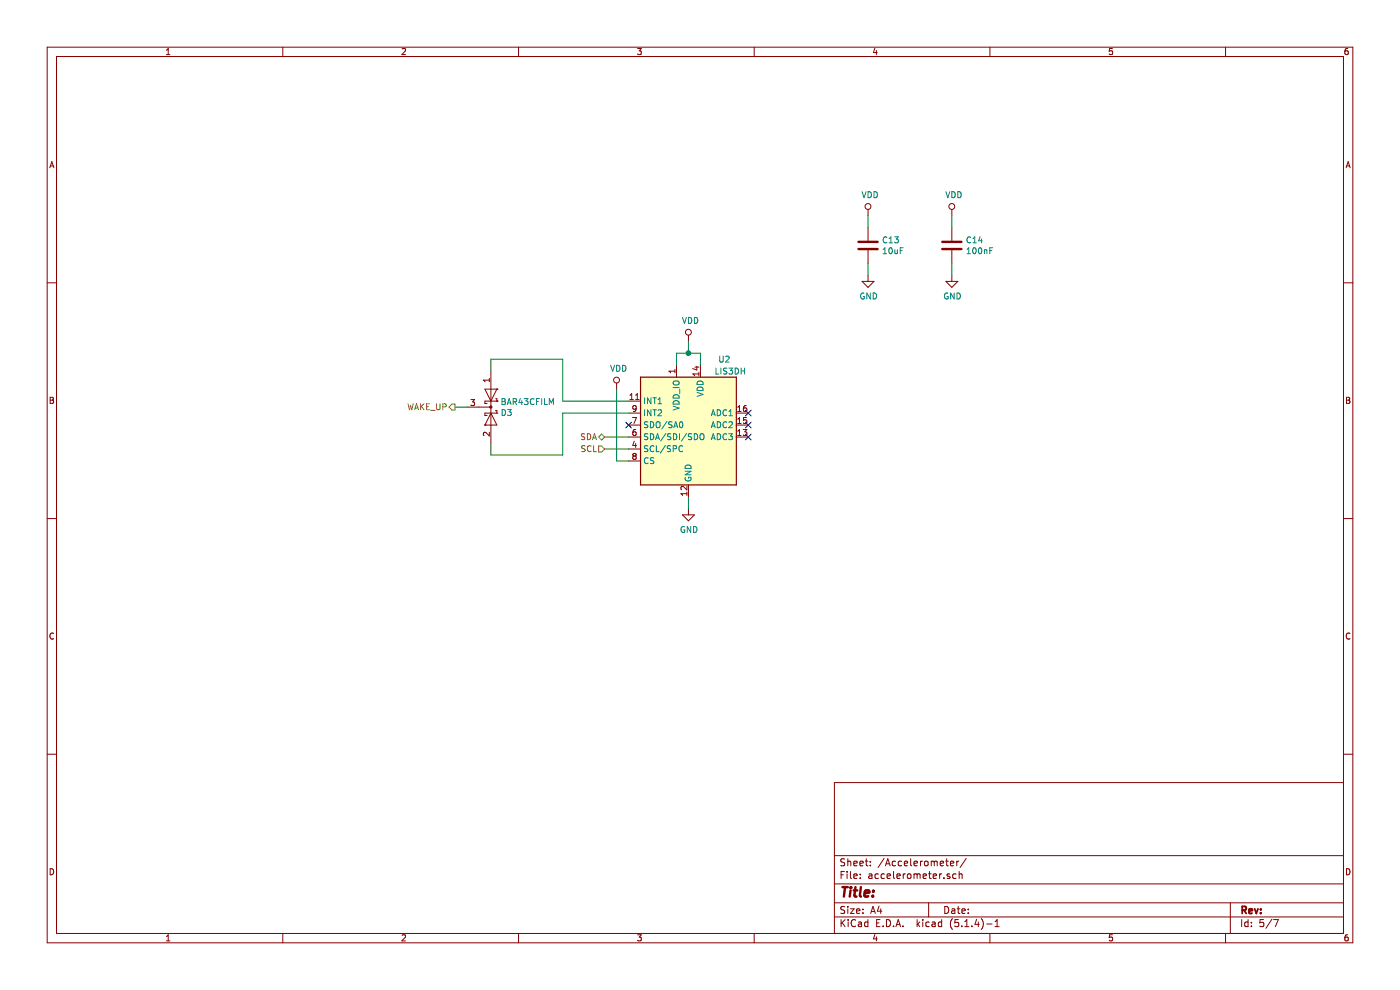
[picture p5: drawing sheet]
EESchema Schematic File Version 4
LIBS:PCB_CR2032-cache
EELAYER 30 0
EELAYER END
$Descr A4 11693 8268
encoding utf-8
Sheet 5 7
Title ""
Date ""
Rev ""
Comp ""
Comment1 ""
Comment2 ""
Comment3 ""
Comment4 ""
$EndDescr
Text HLabel 5050 3750 0    50   Input ~ 0
SCL
Text HLabel 5050 3650 0    50   BiDi ~ 0
SDA
Text HLabel 3800 3400 0    50   Output ~ 0
WAKE_UP
$Comp
L power:VDD #PWR028
U 1 1
P 5750 2850
F 0 "#PWR028" H 5750 2700 50  0001 C CNN
F 1 "VDD" H 5767 3023 50  0000 C CNN
F 2 "" H 5750 2850 50  0001 C CNN
F 3 "" H 5750 2850 50  0001 C CNN
	1    5750 2850
	1    0    0    -1  
$EndComp
$Comp
L power:GND #PWR027
U 1 1
P 5750 4250
F 0 "#PWR027" H 5750 4000 50  0001 C CNN
F 1 "GND" H 5755 4077 50  0000 C CNN
F 2 "" H 5750 4250 50  0001 C CNN
F 3 "" H 5750 4250 50  0001 C CNN
	1    5750 4250
	1    0    0    -1  
$EndComp
$Comp
L power:VDD #PWR026
U 1 1
P 5150 3250
F 0 "#PWR026" H 5150 3100 50  0001 C CNN
F 1 "VDD" H 5167 3423 50  0000 C CNN
F 2 "" H 5150 3250 50  0001 C CNN
F 3 "" H 5150 3250 50  0001 C CNN
	1    5150 3250
	1    0    0    -1  
$EndComp
Wire Wire Line
	5250 3650 5050 3650
Wire Wire Line
	5250 3750 5050 3750
$Comp
L Device:C C?
U 1 1
P 7950 2050
AR Path="/5DC1DE5A/5DCB76AC" Ref="C?"  Part="1" 
AR Path="/5DC486A4/5DCB76AC" Ref="C14"  Part="1" 
F 0 "C14" H 8065 2096 50  0000 L CNN
F 1 "100nF" H 8065 2005 50  0000 L CNN
F 2 "Capacitor_SMD:C_0603_1608Metric_Pad1.05x0.95mm_HandSolder" H 7988 1900 50  0001 C CNN
F 3 "~" H 7950 2050 50  0001 C CNN
F 4 "" H 7950 2050 50  0001 C CNN "Make"
F 5 "" H 7950 2050 50  0001 C CNN "Mouser"
F 6 "" H 7950 2050 50  0001 C CNN "Part"
F 7 "CC0603KRX7R9BB104" H 7950 2050 50  0001 C CNN "jlcpcb"
F 8 "C14663" H 7950 2050 50  0001 C CNN "LCSC"
	1    7950 2050
	1    0    0    -1  
$EndComp
$Comp
L Device:C C?
U 1 1
P 7250 2050
AR Path="/5DC1DE5A/5DCB76B5" Ref="C?"  Part="1" 
AR Path="/5DC486A4/5DCB76B5" Ref="C13"  Part="1" 
F 0 "C13" H 7365 2096 50  0000 L CNN
F 1 "10uF" H 7365 2005 50  0000 L CNN
F 2 "Capacitor_SMD:C_0805_2012Metric_Pad1.15x1.40mm_HandSolder" H 7288 1900 50  0001 C CNN
F 3 "~" H 7250 2050 50  0001 C CNN
F 4 "" H 7250 2050 50  0001 C CNN "Make"
F 5 "" H 7250 2050 50  0001 C CNN "Part"
F 6 "" H 7250 2050 50  0001 C CNN "Mouser"
F 7 "CL21A106KAYNNNE" H 7250 2050 50  0001 C CNN "jlcpcb"
F 8 "C15850" H 7250 2050 50  0001 C CNN "LCSC"
	1    7250 2050
	1    0    0    -1  
$EndComp
$Comp
L power:GND #PWR?
U 1 1
P 7950 2300
AR Path="/5DC1DE5A/5DCB76BB" Ref="#PWR?"  Part="1" 
AR Path="/5DC486A4/5DCB76BB" Ref="#PWR032"  Part="1" 
F 0 "#PWR032" H 7950 2050 50  0001 C CNN
F 1 "GND" H 7955 2127 50  0000 C CNN
F 2 "" H 7950 2300 50  0001 C CNN
F 3 "" H 7950 2300 50  0001 C CNN
	1    7950 2300
	1    0    0    -1  
$EndComp
$Comp
L power:VDD #PWR?
U 1 1
P 7950 1800
AR Path="/5DC1DE5A/5DCB76C1" Ref="#PWR?"  Part="1" 
AR Path="/5DC486A4/5DCB76C1" Ref="#PWR031"  Part="1" 
F 0 "#PWR031" H 7950 1650 50  0001 C CNN
F 1 "VDD" H 7967 1973 50  0000 C CNN
F 2 "" H 7950 1800 50  0001 C CNN
F 3 "" H 7950 1800 50  0001 C CNN
	1    7950 1800
	1    0    0    -1  
$EndComp
$Comp
L power:GND #PWR?
U 1 1
P 7250 2300
AR Path="/5DC1DE5A/5DCB76C7" Ref="#PWR?"  Part="1" 
AR Path="/5DC486A4/5DCB76C7" Ref="#PWR030"  Part="1" 
F 0 "#PWR030" H 7250 2050 50  0001 C CNN
F 1 "GND" H 7255 2127 50  0000 C CNN
F 2 "" H 7250 2300 50  0001 C CNN
F 3 "" H 7250 2300 50  0001 C CNN
	1    7250 2300
	1    0    0    -1  
$EndComp
$Comp
L power:VDD #PWR?
U 1 1
P 7250 1800
AR Path="/5DC1DE5A/5DCB76CD" Ref="#PWR?"  Part="1" 
AR Path="/5DC486A4/5DCB76CD" Ref="#PWR029"  Part="1" 
F 0 "#PWR029" H 7250 1650 50  0001 C CNN
F 1 "VDD" H 7267 1973 50  0000 C CNN
F 2 "" H 7250 1800 50  0001 C CNN
F 3 "" H 7250 1800 50  0001 C CNN
	1    7250 1800
	1    0    0    -1  
$EndComp
Wire Wire Line
	7250 1800 7250 1900
Wire Wire Line
	7250 2200 7250 2300
Wire Wire Line
	7950 2300 7950 2200
Wire Wire Line
	7950 1900 7950 1800
$Comp
L Sensor_Motion:LIS3DH U2
U 1 1
P 5750 3550
F 0 "U2" H 6050 4100 50  0000 C CNN
F 1 "LIS3DH" H 6100 4000 50  0000 C CNN
F 2 "Package_LGA:LGA-16_3x3mm_P0.5mm_LayoutBorder3x5y" H 5850 2500 50  0001 C CNN
F 3 "https://www.st.com/resource/en/datasheet/cd00274221.pdf" H 5550 3450 50  0001 C CNN
F 4 "ST" H 5750 3550 50  0001 C CNN "Make"
F 5 "LIS3DHTR" H 5750 3550 50  0001 C CNN "jlcpcb"
F 6 "C15134" H 5750 3550 50  0001 C CNN "LCSC"
	1    5750 3550
	1    0    0    -1  
$EndComp
Wire Wire Line
	5650 3050 5650 2950
Wire Wire Line
	5650 2950 5750 2950
Wire Wire Line
	5850 2950 5850 3050
Wire Wire Line
	5750 2850 5750 2950
Connection ~ 5750 2950
Wire Wire Line
	5750 2950 5850 2950
Wire Wire Line
	5150 3250 5150 3850
Wire Wire Line
	5150 3850 5250 3850
Wire Wire Line
	5750 4250 5750 4150
Wire Wire Line
	5250 3450 4700 3450
Wire Wire Line
	5250 3350 4700 3350
$Comp
L Device:D_Schottky_x2_KCom_AAK D?
U 1 1
P 4100 3400
AR Path="/5DC4948F/5DCAA080" Ref="D?"  Part="1" 
AR Path="/5DC486A4/5DCAA080" Ref="D3"  Part="1" 
F 0 "D3" V 4146 3479 50  0000 L CNN
F 1 "BAR43CFILM" V 4055 3479 50  0000 L CNN
F 2 "Package_TO_SOT_SMD:SOT-23_Handsoldering" H 4100 3400 50  0001 C CNN
F 3 "~" H 4100 3400 50  0001 C CNN
F 4 "ST" H 4100 3400 50  0001 C CNN "Make"
F 5 "511-BAR43CFILM" H 4100 3400 50  0001 C CNN "Mouser"
F 6 "BAR43CFILM" H 4100 3400 50  0001 C CNN "Part"
	1    4100 3400
	0    1    1    0   
$EndComp
Wire Wire Line
	3800 3400 3900 3400
Wire Wire Line
	4100 3100 4100 3000
Wire Wire Line
	4100 3000 4700 3000
Wire Wire Line
	4700 3000 4700 3350
Wire Wire Line
	4100 3700 4100 3800
Wire Wire Line
	4100 3800 4700 3800
Wire Wire Line
	4700 3450 4700 3800
NoConn ~ 6250 3450
NoConn ~ 6250 3550
NoConn ~ 6250 3650
NoConn ~ 5250 3550
$EndSCHEMATC
